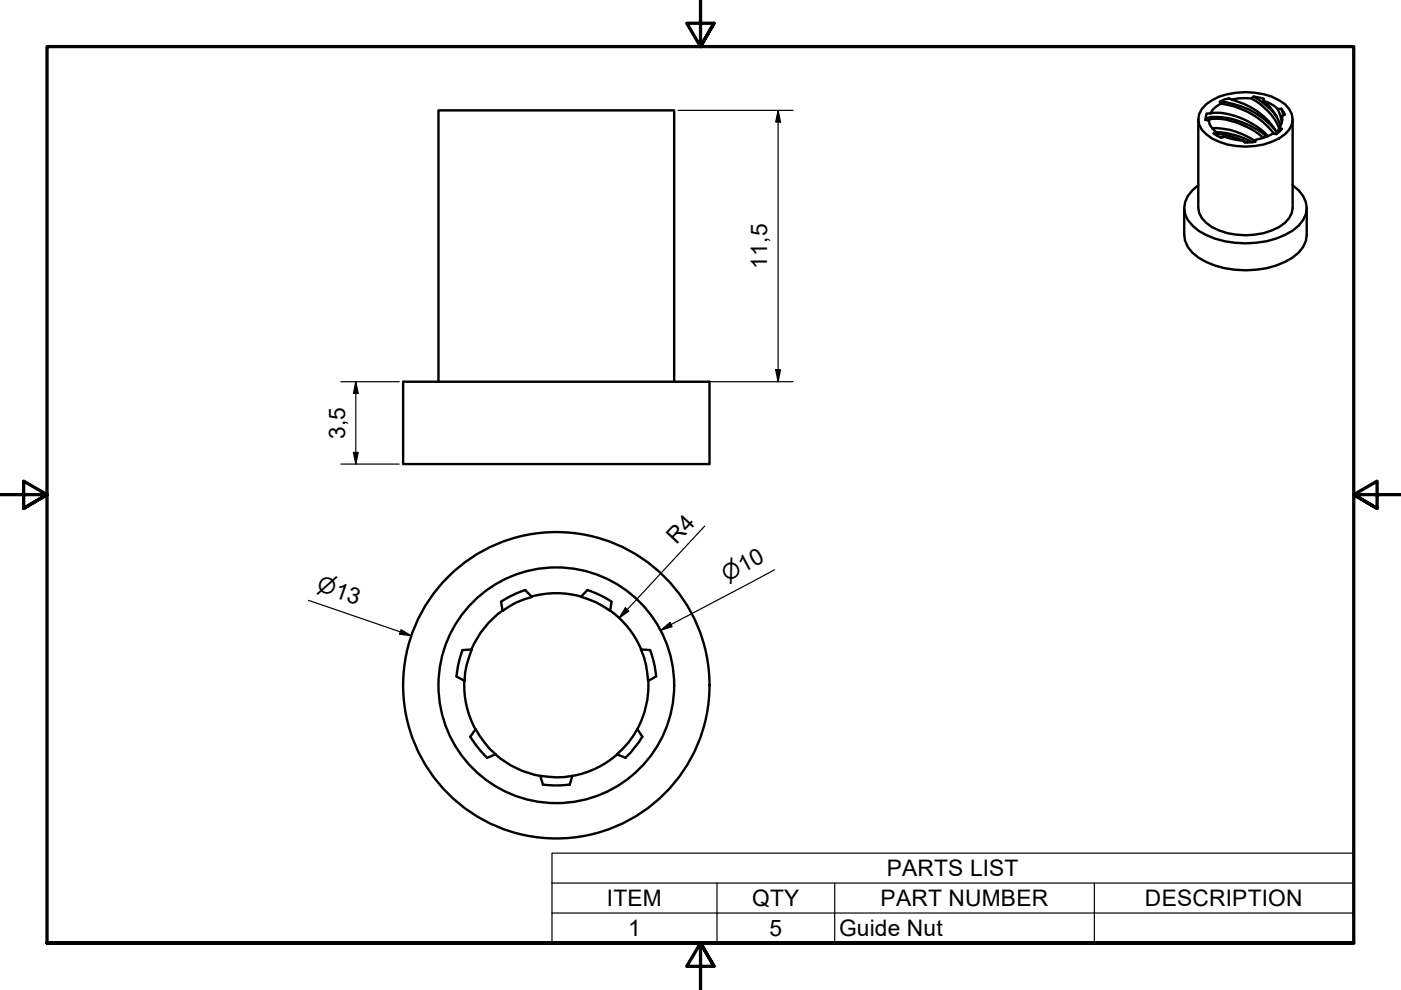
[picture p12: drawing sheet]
<svg xmlns="http://www.w3.org/2000/svg" width="297mm" height="210mm" viewBox="0 0 297 210" stroke-linecap="round" stroke-linejoin="round" font-family="sans-serif">
<!-- layer: Visible (ISO) -->
<g fill="none" stroke="#000" stroke-width=".51">
<path d="M254.1 39.3a5.8 5.8 0 0 0-2.8 6.1 8.3 8.3 0 0 0 4.4 4.4 20.1 20.1 0 0 0 18.3-.9 5.7 5.7 0 0 0 2.9-6.1l-.6-1.2-1-1.2-1.2-1.1M254.1 25.3v18.8a5.1 5.1 0 0 0 2.9 4.1 15 15 0 0 0 15.4-.9l.9-1 .6-1.1 .2-1.1v-18.8M255.6 25.4a1.66 1.66 0 0 1 1.8-.6 17.6 17.6 0 0 1 11.2 4.2M255.8 22.1a14.4 14.4 0 0 1 12.1-2.1 9.5 9.5 0 0 1 5.4 3.1 3.8 3.8 0 0 1-.9 5.4 15 15 0 0 1-15.4 .9 4.9 4.9 0 0 1-2.9-4.1l.2-1.1 .5-1.1zM256.3 25.6l.2 .8 1.2 1.4-.4 .5 1.7 .9 .6-.2M256.3 25.6v-.1a3.8 3.8 0 0 1 2.8-.3 17.8 17.8 0 0 1 8.8 4M256.6 24a14.9 14.9 0 0 1 11.5 4.1l.8 .8M256.6 24l-.8 .1-.1 .6-.1 .7 .7 .2M257 27.2a14.7 14.7 0 0 1 9 2.6M257.6 28a17.6 17.6 0 0 1 7.9 2.1M257.6 28.4a16.8 16.8 0 0 1 6.9 1.8M258.6 21.6a16.9 16.9 0 0 1 12.1 6.4"/>
<path d="M258.6 21.6l.2 .3M258.8 21.9a17 17 0 0 1 11.3 6.5M258.8 21.9l-1.7 1.4-.5 .7M259.6 29l2.6 .7 1.4 .1 .3 .4 2.2-.1 .2-.5-.9 .5M259.6 29l-.9 .1M261.2 21.1a15.3 15.3 0 0 1 9.6 7.1M261.2 21.1l-.7-.2-1 .2-.9 .5M265.3 20.9a13.2 13.2 0 0 1 5.9 6.2M265.3 20.9h-2.8l-1.3 .2M265.8 20.5a16.9 16.9 0 0 1 4.9 4.2M265.8 20.5l2.1 .4v.5M265.8 20.5l-.5 .4"/>
<path d="M267.9 21.4a12.1 12.1 0 0 1 3.6 5.2M267.9 21.4l2.2 1 .8 .7M270.6 28.4l.7-1.4 .5 .3-1.2 1.1h-.7l-2.3 .9-1.3 .3M270.9 23.1l.6 1.4 .3 1.4M270.9 23.1h.8M271.7 23.1l.7 1.2-.6 .3M271.7 23.1l.5 1.3M271.8 24.6l-.1 1.6-.4 .8M271.8 24.6v.9M251.1 44.1v5.7a6 6 0 0 0 3 4.8 19.8 19.8 0 0 0 19.9 0 6 6 0 0 0 3.1-4.8v-5.7M85.5 80.9h64.9v17.5h-64.9zM93 80.9v-57.5h49.9v57.5"/>
<path d="M106.5 129.5a19.5 19.5 0 0 0-6.5 8.2M111.4 125.1l1.3 1.4M111.4 125.1a21.2 21.2 0 0 0-5.1 2.5M112.7 126.5a19.5 19.5 0 0 1 10.5 0M112.7 126.6a16.5 16.5 0 0 0-6.1 2.9l-.4-1.9M124.5 125.1a21.2 21.2 0 0 1 5.1 2.5l-.3 1.9a18.1 18.1 0 0 0-6.1-3l1.3-1.4M129.4 129.5a19.5 19.5 0 0 1 6.5 8.2M96.8 143.4a22.3 22.3 0 0 1 1.2-5.6l2-.1a18.6 18.6 0 0 0-1.5 6.7l-1.7-1M98.4 144.4a19.5 19.5 0 0 0 2.4 10.2M99.7 156.2l1.1-1.6a20 20 0 0 0 4.3 5.3l-1.8 .8M99.7 156.2a21.2 21.2 0 0 0 3.6 4.4M105.1 160a19.5 19.5 0 0 0 9.4 4.5"/>
<path d="M130.8 160a19.5 19.5 0 0 1-9.4 4.5M135.1 154.6a18.7 18.7 0 0 1-4.3 5.3l1.9 .8M135.1 154.6l1.1 1.6M136.2 156.2a21.2 21.2 0 0 1-3.6 4.4M137.5 144.4a19.5 19.5 0 0 1-2.4 10.2M139.1 143.4a22.3 22.3 0 0 0-1.2-5.6l-2-.1a18.6 18.6 0 0 1 1.5 6.7l1.7-1M115.1 166.3a21.2 21.2 0 0 0 5.7 0M115.1 166.4l-.5-1.9a18.3 18.3 0 0 0 6.7 0l-.5 1.9"/>
<circle cx="117.9" cy="145.3" r="32.5"/>
<circle cx="117.9" cy="145.3" r="25"/>
</g>
<!-- layer: Symbol (ISO) -->
<path d="M117 187.2v-6.3h170v6.3M117 187.2h170v6.4M117 187.2v12.7h170v-6.3M117 193.6h170M152 187.2v12.7M177 187.2v12.7M232 187.2v12.7" fill="none" stroke="#000" stroke-width=".25"/>
<!-- layer: Border (ISO) -->
<path d="M148.5 -.1v10l-2.9-5h5.8l-2.9 5 2.9-5M0 104.9h10l-5-2.9v5.8l5-2.9-5 2.9M297 104.9h-10l5-2.9v5.8l-5-2.9 5 2.9M10 199.9v-190h277v190h-277h277M151.4 204.9l-2.9-5 2.9 5h-5.8l2.9-5v10" fill="none" stroke="#000" stroke-width=".7"/>
<!-- layer: Dimension (ISO) -->
<g fill="none" stroke="#000" stroke-width=".25">
<path d="M143.8 23.4h24.3M165 23.4l.5 2.5h-1zM165 23.4v57.5M164.5 78.4h1l-.5 2.5zM72.3 80.9h12.3M72.3 98.4h12.3M74.9 95.9h1l-.5 2.5zM75.4 80.9l.5 2.5h-1zM75.4 80.9v17.5M143.8 80.9h24.3M149.4 111.5l-18.1 19.5M65.4 127.3l21.8 7.5"/>
<path d="M85 133.5l2.2 1.3-2.5-.3zM124 126.7a19.5 19.5 0 0 1 9.4 6.7M132.6 128.9l.7 .7-2 1.4zM140.1 133.6l1.9-1.6 .5 .9zM164.2 120.8l-24.1 12.8"/>
</g>
<path d="M165 23.4l.5 2.5h-1zM164.5 78.4h1l-.5 2.5zM74.9 95.9h1l-.5 2.5zM75.4 80.9l.5 2.5h-1zM85 133.5l2.2 1.3-2.5-.3zM132.6 128.9l.7 .7-2 1.4zM140.1 133.6l1.9-1.6 .5 .9z" fill="#000"/>
<g font-size="4.8">
<text x="162.7" y="56.9" transform="rotate(-90 162.7 56.9)">11,5</text>
<text x="73.2" y="93.1" transform="rotate(-90 73.2 93.1)">3,5</text>
<text x="143.4" y="115.6" transform="rotate(-47 143.4 115.6)">R4</text>
<text x="188" y="185.8">PARTS LIST</text>
<text x="128.7" y="192.2">ITEM</text>
<text x="159.4" y="192.2">QTY</text>
<text x="186.7" y="192.2">PART NUMBER</text>
<text x="242.8" y="192.2">DESCRIPTION</text>
<text x="133.2" y="198.5">1</text>
<text x="163.1" y="198.5">5</text>
<text x="177.9" y="198.5">Guide Nut</text>
</g>
<g font-size="4.6">
<text x="67" y="125.2" transform="rotate(19 67 125.2)">⌀13</text>
<text x="154.1" y="123.4" transform="rotate(-28 154.1 123.4)">⌀10</text>
</g>
</svg>
